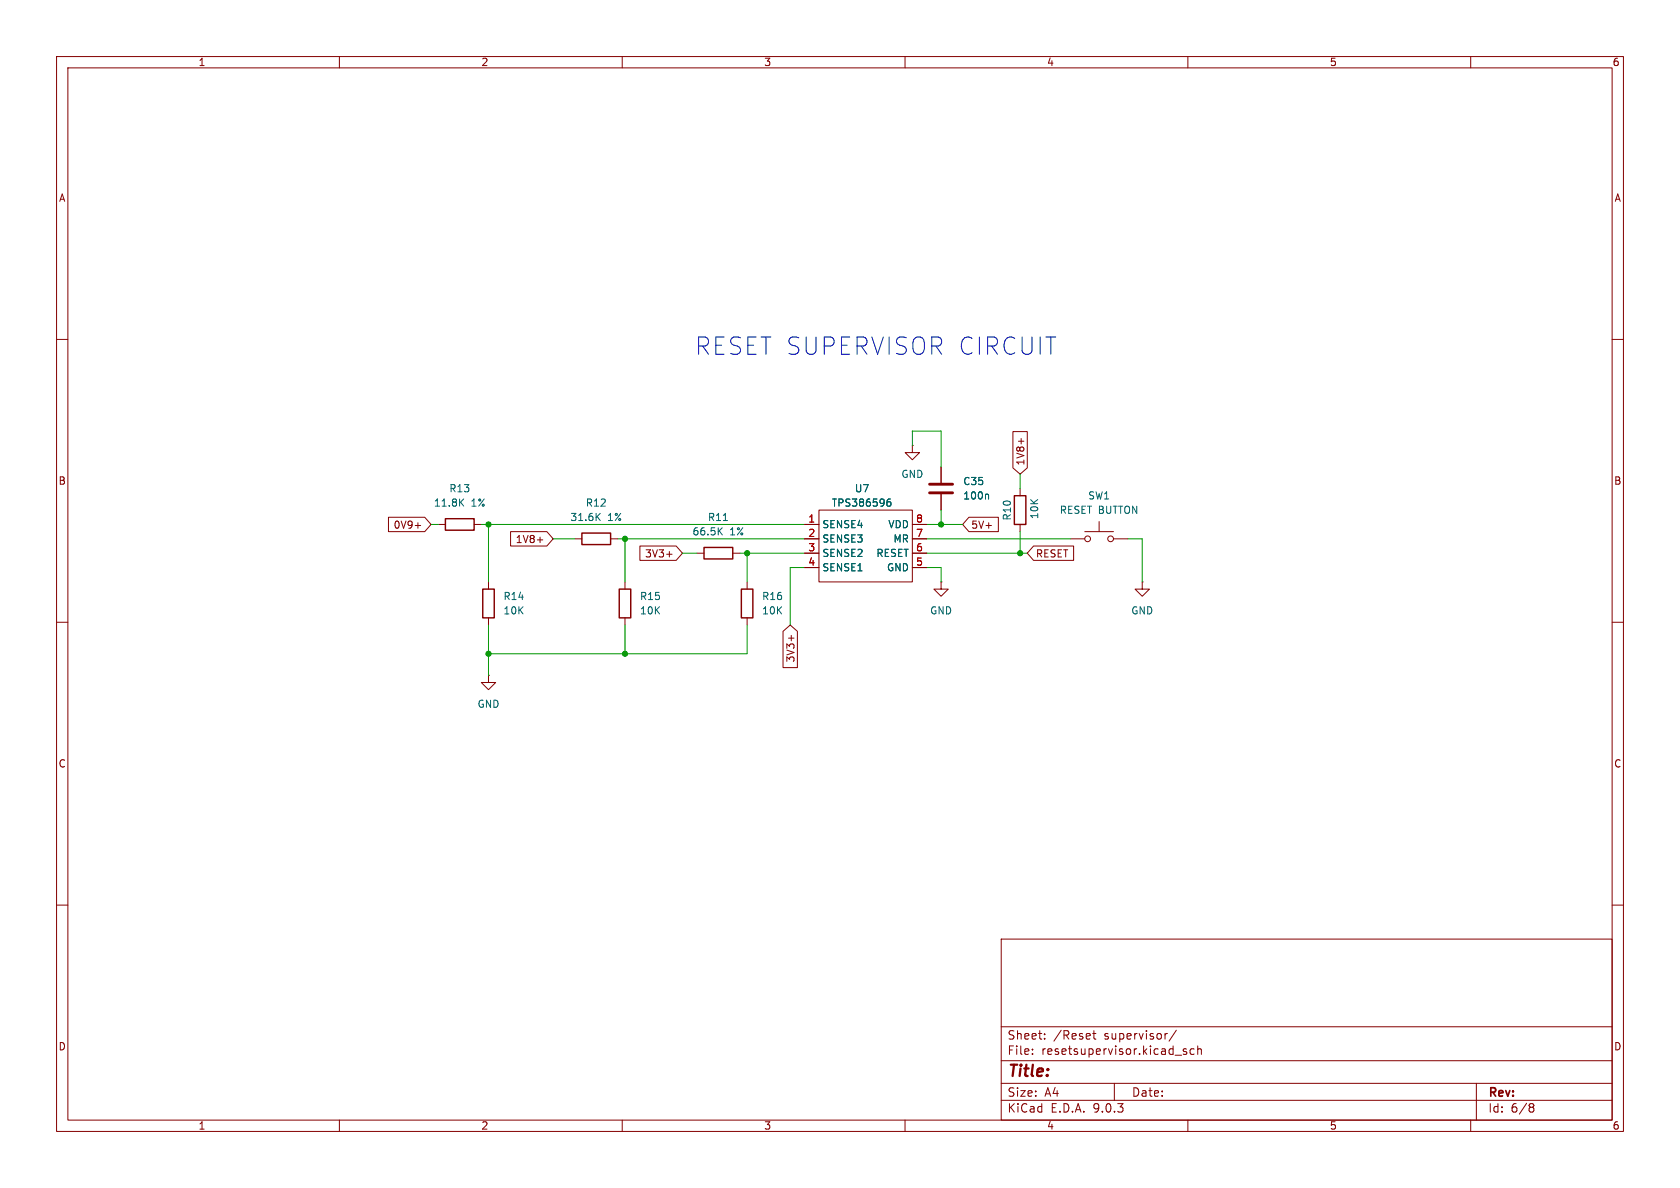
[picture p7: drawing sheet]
<svg xmlns="http://www.w3.org/2000/svg" width="297mm" height="210mm" viewBox="0 0 297 210" stroke-linecap="round" stroke-linejoin="round" font-family="sans-serif">
<g fill="none" stroke="#840000" stroke-width=".18">
<path d="M10 10h277v190h-277zM12 12h273v186h-273zM60 10v2M110 10v2M160 10v2M210 10v2M260 10v2M10 60h2M161.3 78.7v1.3h1.3l-1.3 1.3-1.3-1.3h1.3M161.3 78.7h.1M179.1 76.3h2.5v6.4l-1.3 1.1-1.2-1.1zM180.5 77.5v1"/>
<path d="M285 60h2M68.7 91.4h6.4l1.1 1.3-1.1 1.3h-6.4zM73.4 92.9h1M77.5 92.7h1.2M83.8 92.7h1.3M90.3 94h6.4l1.1 1.3-1.1 1.2h-6.4zM95 95.4h1M101.6 95.3h1.3M107.9 95.3h1.3M113.1 96.5h6.4l1.1 1.3-1.1 1.3h-6.4zM117.9 98h.9M123.2 97.8h1.3"/>
<path d="M129.5 97.8h1.3M142.2 95.3h2.6M142.2 97.8h2.6M142.2 92.7h2.6M144.8 90.2h16.5v12.7h-16.5zM161.3 95.3h2.5M161.3 97.8h2.5M161.3 92.7h2.5M166.4 82.6v2.7M166.4 87.4v2.8M171.3 91.4h5.2v2.6h-5.2l-1.1-1.3zM180.3 86.4v1.2"/>
<path d="M180.3 92.7v1.3M182.7 96.5h7.1v2.6h-7.1l-1.1-1.3zM189.2 95.3h2.6M191.8 94h5M194.3 92.2v1.8M196.8 95.3h2.6M10 110h2M86.4 119.4v1.3h1.2l-1.2 1.2-1.3-1.2h1.3M86.4 119.4h.1M86.4 102.9v1.2M86.4 109.2v1.3M110.5 102.9v1.2"/>
<path d="M110.5 109.2v1.3M132.1 102.9v1.2M132.1 109.2v1.3M138.4 111.6l1.3-1.1 1.3 1.1v6.4h-2.6zM139.9 112.3v1M142.2 100.3h2.6M161.3 100.3h2.5M166.4 102.9v1.2h1.2l-1.2 1.3-1.3-1.3h1.3M166.4 102.9h.1M201.9 102.9v1.2h1.3l-1.3 1.3-1.2-1.3h1.2M201.9 102.9h.1M285 110h2"/>
<path d="M10 160h2M177 166h108v32h-108zM285 160h2M60 198v2M110 198v2M160 198v2M177 194.5h108M177 191.5h108M177 187.5h108M177 181.5h108M182.5 186.3v.1M182.5 185.5v.1"/>
<path d="M184.7 183.6v.1M184.7 182.8v.1M193.2 182.7h.5M193.4 182.2v1.3l.3 .2M197 191.5v3M206.4 182.7l-.3 .1M207.7 186.5h1.2M208 182.1l-1.3 2M209.7 185.5l-.3-.1-.2 .2v.2l.5 .2v.3h-.5M210 198v2M211.1 185.5l-.4-.1-.3 .3v.4l.1 .2h.6M211.7 185.5l.3-.1 .3 .1 .1 .9"/>
<path d="M211.7 184.9v1.5M260 198v2M261 191.5v6.5M270.6 195.1l.4 .1 .2 .2-.3 .3M270.6 195.7h.3M270.9 195.7l.2 .2 .1 .4-.2 .2-.4 .1"/>
<circle cx="192.3" cy="95.3" r=".51"/>
<circle cx="196.3" cy="95.3" r=".51"/>
</g>
<path d="M78.7 91.7h5.1v2h-5.1zM102.9 94.2h5v2.1h-5zM124.5 96.8h5v2h-5zM179.3 87.6h2.1v5.1h-2.1zM85.3 104.1h2.1v5.1h-2.1zM109.5 104.1h2v5.1h-2zM131.1 104.1h2v5.1h-2z" fill="none" stroke="#840000" stroke-width=".25"/>
<path d="M81.4 88.8l.6 .7M82 88.2l-.8 .7M105.6 91.3l.5 .7M106.1 90.7l-.7 .8M127.2 93.8l.5 .8M127.7 93.3l-.7 .7M127.9 92h.7M156.8 88.9l.2-.2h.3l.2 .2v.3l-.2 .3-.4-.1-.1-.2M157.4 88.2l-.4 .1-.2 .5M174.6 87.4l.2 .1v.7" fill="none" stroke="#006464" stroke-width=".18"/>
<path d="M164.3 85.6h4.1M164.3 87.1h4.1" fill="none" stroke="#840000" stroke-width=".51"/>
<g fill="none" stroke="#009600" stroke-width=".18">
<path d="M161.3 78.7v-2.5h5.1v6.4M76.2 92.7h1.3M85.1 92.7h57.1M86.4 92.7v10.2M97.8 95.3h3.8M109.2 95.3h33M110.5 95.3v7.6M120.6 97.8h2.6M130.8 97.8h11.4M132.1 97.8v5.1M163.8 92.7h6.4M163.8 95.3h25.4"/>
<path d="M163.8 97.8h17.8M166.4 90.2v2.5M180.3 83.8v2.6M180.3 94v3.8M199.4 95.3h2.5v7.6M86.4 110.5v8.9M110.5 110.5v5.1M132.1 110.5v5.1h-45.7M142.2 100.3h-2.5v10.2M163.8 100.3h2.6v2.6"/>
</g>
<g fill="#009600" stroke="#009600" stroke-width=".18">
<circle cx="180.3" cy="97.8" r=".46"/>
<circle cx="166.4" cy="92.7" r=".46"/>
<circle cx="110.5" cy="115.6" r=".46"/>
<circle cx="110.5" cy="95.3" r=".46"/>
<circle cx="86.4" cy="92.7" r=".46"/>
<circle cx="132.1" cy="97.8" r=".46"/>
<circle cx="86.4" cy="115.6" r=".46"/>
</g>
<text font-size="4.2" fill="#0000c2" x="122.7" y="63">RESET SUPERVISOR CIRCUIT</text>
<text font-size="2.8" fill="#840000" x="178" y="190.9">Title:</text>
<g font-size="2.1" fill="#840000">
<text x="178" y="184">Sheet:</text>
<text x="186.2" y="184">/Reset</text>
<text x="195.2" y="184">supervisor/</text>
<text x="178" y="186.7">File:</text>
<text x="184.1" y="186.7">resetsupervisor.kicad_sch</text>
<text x="178" y="196.9">KiCad</text>
<text x="178" y="194.1">Size:</text>
<text x="184.7" y="194.1">A4</text>
<text x="185.7" y="196.9">E.D.A.</text>
<text x="193.3" y="196.9">9.0.3</text>
<text x="200" y="194.1">Date:</text>
<text x="263" y="194.3">Rev:</text>
<text x="263" y="196.9">Id:</text>
<text x="267.1" y="196.9">6/8</text>
</g>
<g font-size="1.8" fill="#840000">
<text x="35" y="11.9">1</text>
<text x="85" y="11.9">2</text>
<text x="135" y="11.9">3</text>
<text x="185" y="11.9">4</text>
<text x="235" y="11.9">5</text>
<text x="285" y="11.9">6</text>
<text x="10.3" y="35.9">A</text>
<text x="285.3" y="35.9">A</text>
<text x="181.3" y="82.4" transform="rotate(-90 181.3 82.4)">1V8+</text>
<text x="10.3" y="85.9">B</text>
<text x="285.3" y="85.9">B</text>
<text x="69.5" y="93.7">0V9+</text>
<text x="171.6" y="93.7">5V+</text>
<text x="91.1" y="96.2">1V8+</text>
<text x="113.9" y="98.7">3V3+</text>
<text x="183" y="98.7">RESET</text>
<text x="140.7" y="117.2" transform="rotate(-90 140.7 117.2)">3V3+</text>
<text x="10.3" y="135.9">C</text>
<text x="285.3" y="135.9">C</text>
<text x="10.3" y="185.9">D</text>
<text x="285.3" y="185.9">D</text>
<text x="35" y="199.9">1</text>
<text x="85" y="199.9">2</text>
<text x="135" y="199.9">3</text>
<text x="185" y="199.9">4</text>
<text x="235" y="199.9">5</text>
<text x="285" y="199.9">6</text>
</g>
<g font-size="1.8" fill="#006464">
<text x="76.6" y="89.8">11.8K</text>
<text x="79.3" y="87.2">R13</text>
<text x="83.3" y="89.8">1%</text>
<text x="103.5" y="89.8">R12</text>
<text x="146.9" y="89.8">TPS386596</text>
<text x="151" y="87.2">U7</text>
<text x="159.3" y="84.7">GND</text>
<text x="170.2" y="88.5">100n</text>
<text x="170.2" y="86">C35</text>
<text x="192.3" y="88.5">SW1</text>
<text x="100.7" y="92.3">31.6K</text>
<text x="107.4" y="92.3">1%</text>
<text x="122.3" y="94.8">66.5K</text>
<text x="125.1" y="92.3">R11</text>
<text x="129" y="94.8">1%</text>
<text x="145.3" y="93.6">SENSE4</text>
<text x="157" y="93.6">VDD</text>
<text x="178.9" y="92.1" transform="rotate(-90 178.9 92.1)">R10</text>
<text x="183.7" y="91.9" transform="rotate(-90 183.7 91.9)">10K</text>
<text x="187.3" y="91">RESET BUTTON</text>
<text x="145.3" y="96.1">SENSE3</text>
<text x="145.3" y="98.7">SENSE2</text>
<text x="145.3" y="101.2">SENSE1</text>
<text x="154.8" y="98.7">RESET</text>
<text x="156.7" y="101.2">GND</text>
<text x="157.9" y="96.1">MR</text>
<text x="88.9" y="106.3">R14</text>
<text x="113" y="106.3">R15</text>
<text x="134.6" y="106.3">R16</text>
<text x="88.9" y="108.8">10K</text>
<text x="113" y="108.8">10K</text>
<text x="134.6" y="108.8">10K</text>
<text x="164.3" y="108.8">GND</text>
<text x="199.9" y="108.8">GND</text>
<text x="84.3" y="125.3">GND</text>
</g>
<g font-size="1.8" fill="#a90000">
<text x="142.8" y="92.5">1</text>
<text x="142.8" y="95">2</text>
<text x="161.9" y="92.5">8</text>
<text x="161.9" y="95">7</text>
<text x="142.8" y="97.5">3</text>
<text x="142.8" y="100.1">4</text>
<text x="161.9" y="97.5">6</text>
<text x="161.9" y="100.1">5</text>
</g>
</svg>
